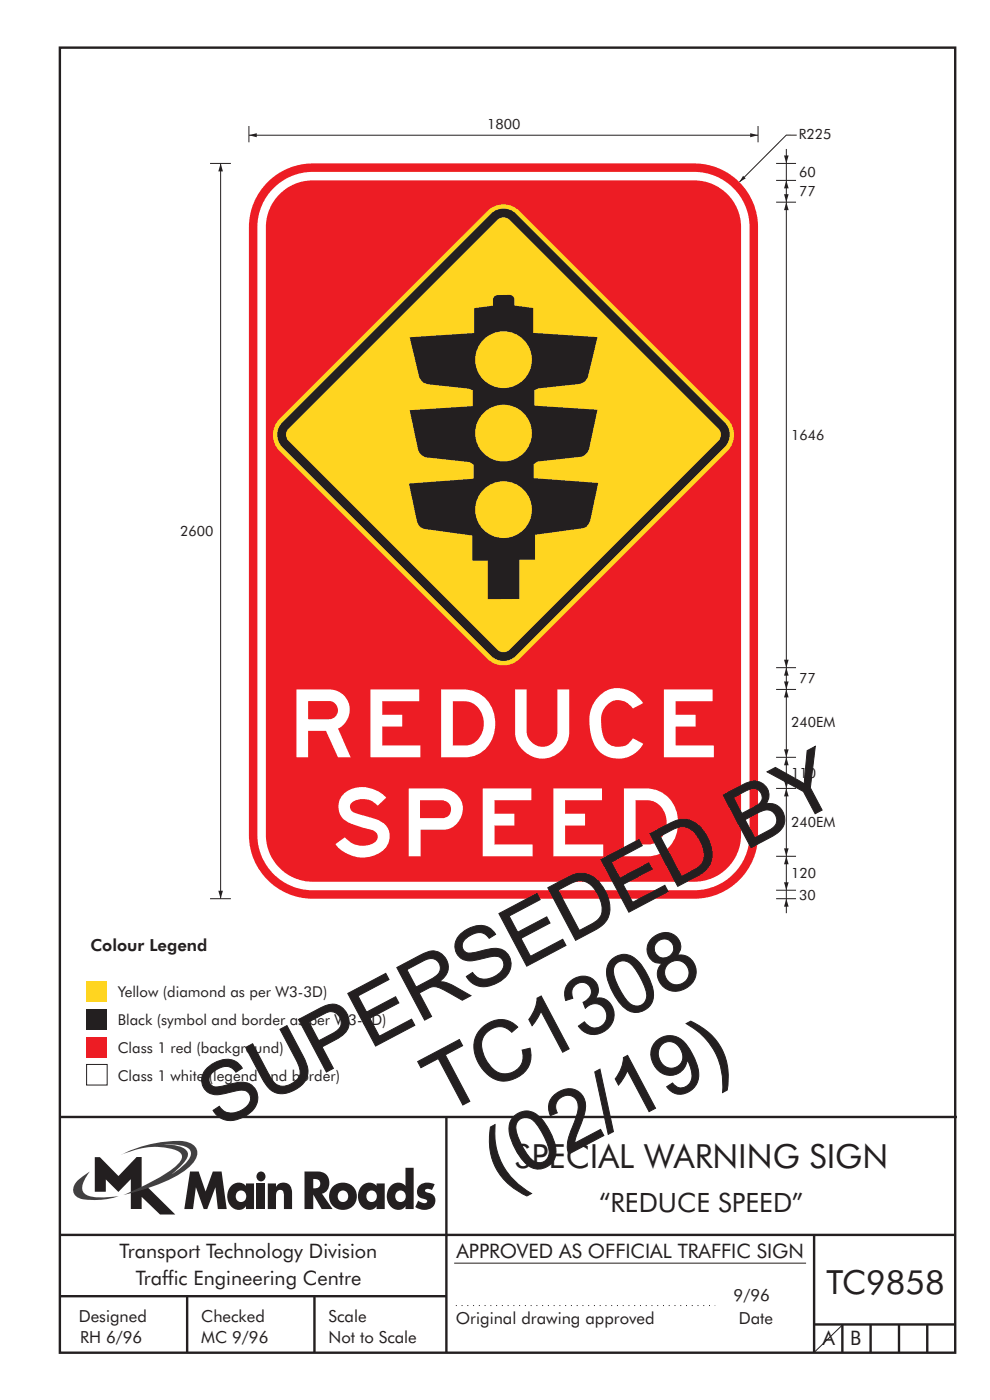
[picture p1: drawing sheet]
<svg xmlns="http://www.w3.org/2000/svg" width="210mm" height="297mm" viewBox="0 0 210 297" stroke-linecap="round" stroke-linejoin="round" font-family="sans-serif">
<g fill="none" stroke="#231f20" stroke-width=".51">
<path d="M12.7 10.1h189.9v276.9h-189.9zM12.7 237h190.3M94.7 236.9v50.1M12.7 262h190M12.7 275h82M39.7 275v12M66.7 275v12M172.7 262v25M172.7 281h30M178.7 281v6M184.7 281v6M190.7 281v6"/>
<path d="M196.7 281v6"/>
</g>
<path d="M96.3 268h74.7" fill="none" stroke="#231f20" stroke-width=".21"/>
<path d="M96.7 277h55" fill="none" stroke="#231f20" stroke-width=".21" stroke-dasharray=".2 1" stroke-linecap="butt"/>
<path d="M18.4 225.8h4.3v4.4h-4.3z" fill-rule="evenodd" fill="#fff" stroke="#231f20" stroke-width=".21"/>
<path d="M18.4 220.1h4.3v4.4h-4.3z" fill-rule="evenodd" fill="#ed1c24"/>
<path d="M18.4 214.2h4.3v4.4h-4.3z" fill-rule="evenodd" fill="#231f20"/>
<path d="M18.4 208.2h4.3v4.4h-4.3z" fill-rule="evenodd" fill="#ffd520"/>
<g fill="#231f20">
<path d="M40.3 248.6h1.8l1.5 4.2 1.5-4.2h1.9l1.1 7.9h-1.9l-.5-4.6-1.7 4.6h-.8l-1.6-4.6-.7 4.6h-1.8z" fill-rule="evenodd"/>
<path d="M49.1 251.6a2.07 2.07 0 0 1 3.1 0v-.5h1.7v5.4h-1.7v-.6a2.11 2.11 0 0 1-2.2 .8 2.11 2.11 0 0 1-1.6-1.6 3.3 3.3 0 0 1 .7-3.5zM50.4 252.8a1.19 1.19 0 0 0-.1 1.8 1.19 1.19 0 0 0 1.7-.1 1.19 1.19 0 0 0 0-1.5 1.19 1.19 0 0 0-1.6-.2z" fill-rule="evenodd"/>
<path d="M56.8 251.1h1.7v.7a1.87 1.87 0 0 1 2.3-.8 1.87 1.87 0 0 1 1.2 2.2v3.3h-1.8v-2.6a.94 .94 0 0 0-.2-1.2 .94 .94 0 0 0-1.2 0l-.2 .6-.1 3.2h-1.7z" fill-rule="evenodd"/>
<path d="M64.6 248.6h2.8a2.43 2.43 0 0 1 2.4 1.9 2.43 2.43 0 0 1-1.5 2.8l2.3 3.2h-2.4l-1.7-3v3h-1.9zM66.5 250.1v2a1.05 1.05 0 0 0 1.3-.5 1.05 1.05 0 0 0-.4-1.4z" fill-rule="evenodd"/>
<path d="M69.8 253.8a2.95 2.95 0 0 1 5.9 0 2.95 2.95 0 0 1-5.9 0zM72.1 252.8a1.19 1.19 0 0 0-.2 1.8 1.19 1.19 0 0 0 1.8-.1 1.19 1.19 0 0 0-.1-1.5 1.19 1.19 0 0 0-1.5-.2z" fill-rule="evenodd"/>
<path d="M76.8 251.6a2.06 2.06 0 0 1 3.1 0v-.5h1.7v5.4h-1.7v-.6a2.1 2.1 0 0 1-2.2 .8 2.1 2.1 0 0 1-1.5-1.6 3.3 3.3 0 0 1 .6-3.5zM78.1 252.8a1.19 1.19 0 0 0-.1 1.8 1.19 1.19 0 0 0 1.8-.1 1.19 1.19 0 0 0-.1-1.5 1.19 1.19 0 0 0-1.6-.2z" fill-rule="evenodd"/>
<path d="M86 247.8h1.7v8.7h-1.7v-.6a2.11 2.11 0 0 1-2.1 .8 2.11 2.11 0 0 1-1.6-1.6 2.8 2.8 0 0 1 2.5-4.2l.7 .3 .5 .4zM84.3 252.8a1.19 1.19 0 0 0-.2 1.8 1.19 1.19 0 0 0 1.8-.1 1.2 1.2 0 0 0-.1-1.5 1.2 1.2 0 0 0-1.5-.2z" fill-rule="evenodd"/>
<path d="M89.1 251.4a3.1 3.1 0 0 1 3.1-.1l-.6 1.2-.6-.2a.64 .64 0 0 0-.9 .3l.3 .3a1.85 1.85 0 0 1 2 1.8 1.85 1.85 0 0 1-1.8 1.9h-1.4l-1.1-.5 .6-1.4 .7 .4a.83 .83 0 0 0 1.2-.2 1.09 1.09 0 0 0-1.1-.6 1.6 1.6 0 0 1-1.1-1.3 1.6 1.6 0 0 1 .7-1.6z" fill-rule="evenodd"/>
<path d="M20.1 245.5h1.1l3.9 4 3.9-4h1v6.6l1.1-.4 6.1 6h-3.3l-3.9-3.8v2.6h-2.3v-6.3l-2.6 2.7-2.7-2.7v2.6h-2.3z" fill-rule="evenodd"/>
<path d="M54.5 251.1h1.7v5.4h-1.7z" fill-rule="evenodd"/>
<circle cx="55.3" cy="249.6" r="1.01"/>
</g>
<g fill="#414142">
<path d="M25.6 245a26.1 26.1 0 0 1 13.5-2.9 2.64 2.64 0 0 1 2.7 2.9 5.9 5.9 0 0 1-2.5 3.3 37.1 37.1 0 0 1-13.1 5.2h.1a54.1 54.1 0 0 0 10.7-5.8l1.3-1.5 .3-.6-.1-.7-.5-.5a14.2 14.2 0 0 0-11.1 .1z" fill-rule="evenodd"/>
<path d="M16.6 250.3l2.4-1.7a5.8 5.8 0 0 0-1.6 3.7 2.08 2.08 0 0 0 2 1.6l2 .2 3.8-.3a15 15 0 0 1-8.4 .4 2.01 2.01 0 0 1-.7-3.3z" fill-rule="evenodd"/>
</g>
<path d="M34.1 242.8h2.4l2.4 .3a1.68 1.68 0 0 1 1.3 2.7 12.9 12.9 0 0 1-3.8 3.4 11.3 11.3 0 0 0 3.4-3.9 1.53 1.53 0 0 0-1.2-1.9l-1.6-.4z" fill-rule="evenodd" fill="#fff"/>
<path d="M166.8 181.7v7.2M178.7 281.1l-5.9 5.8" fill="none" stroke="#231f20" stroke-width=".21"/>
<g fill="#231f20">
<path d="M166.8 181.7l.5 1.7h-1z"/>
<path d="M166.3 187.2h1l-.5 1.7z"/>
</g>
<path d="M166.8 190.7v3" fill="none" stroke="#231f20" stroke-width=".21"/>
<path d="M166.8 190.7l.5 1.7h-1z" fill="#231f20"/>
<path d="M166.8 31.6v3.1M166.8 188.9v1.8" fill="none" stroke="#231f20" stroke-width=".21"/>
<path d="M166.3 33h1l-.5 1.7z" fill="#231f20"/>
<path d="M166.8 34.7v3.6M166.8 141.7v4.6" fill="none" stroke="#231f20" stroke-width=".21"/>
<g fill="#231f20">
<path d="M166.8 141.7l.5 1.6h-1z"/>
<path d="M166.3 144.6h1l-.5 1.7z"/>
</g>
<path d="M166.8 38.3v4.6" fill="none" stroke="#231f20" stroke-width=".21"/>
<g fill="#231f20">
<path d="M166.8 38.3l.5 1.7h-1z"/>
<path d="M166.3 41.2h1l-.5 1.7z"/>
</g>
<path d="M166.8 160.7v6.6" fill="none" stroke="#231f20" stroke-width=".21"/>
<g fill="#231f20">
<path d="M166.8 160.7l.5 1.7h-1z"/>
<path d="M166.3 165.6h1l-.5 1.7z"/>
</g>
<path d="M166.8 167.3v14.4" fill="none" stroke="#231f20" stroke-width=".21"/>
<g fill="#231f20">
<path d="M166.8 167.3l.5 1.7h-1z"/>
<path d="M166.3 180h1l-.5 1.7z"/>
</g>
<path d="M166.8 146.3v14.4" fill="none" stroke="#231f20" stroke-width=".21"/>
<g fill="#231f20">
<path d="M166.8 146.3l.5 1.7h-1z"/>
<path d="M166.3 159h1l-.5 1.7z"/>
</g>
<path d="M166.8 42.9v98.8" fill="none" stroke="#231f20" stroke-width=".21"/>
<g fill="#231f20">
<path d="M166.8 42.9l.5 1.7h-1z"/>
<path d="M166.3 140h1l-.5 1.7z"/>
</g>
<path d="M52.8 28.7h108M160.8 26.7v3.5M164.6 34.7h4.3M164.6 38.3h4.3M164.6 42.9h4.3M164.6 141.7h4.3M164.6 146.3h4.3M164.6 160.7h4.3M164.6 167.3h4.3M164.6 181.7h4.3M164.6 188.9h4.3M164.6 190.7h4.3" fill="none" stroke="#231f20" stroke-width=".21"/>
<g fill="#231f20">
<path d="M52.8 28.7l1.7-.4v.8z"/>
<path d="M159.1 28.3l1.7 .4-1.7 .4z"/>
</g>
<path d="M52.8 26.7v3.5" fill="none" stroke="#231f20" stroke-width=".21"/>
<path d="M56.3 39.1a13.5 13.5 0 0 1 10-4.4h81a13.5 13.5 0 0 1 13.5 13.5v129a13.5 13.5 0 0 1-13.5 13.5h-81a13.5 13.5 0 0 1-13.5-13.5v-129a13.4 13.4 0 0 1 3.5-9.1z" fill-rule="evenodd" fill="#ed1c24"/>
<path d="M58 39.9a11.7 11.7 0 0 1 8.3-3.4h81a11.7 11.7 0 0 1 11.7 11.7v129a11.7 11.7 0 0 1-11.7 11.7h-81a11.7 11.7 0 0 1-11.7-11.7v-129a11.7 11.7 0 0 1 3.4-8.3z" fill-rule="evenodd" fill="#fff"/>
<path d="M58.9 41.6a9.9 9.9 0 0 1 7.4-3.3h81a9.9 9.9 0 0 1 9.9 9.9v129a9.9 9.9 0 0 1-9.9 9.9h-81a9.9 9.9 0 0 1-9.9-9.9v-129a9.9 9.9 0 0 1 2.5-6.6z" fill-rule="evenodd" fill="#ed1c24"/>
<path d="M59.3 88.9l44.1-44.1a4.8 4.8 0 0 1 6.8 0l44.1 44.1a4.8 4.8 0 0 1 0 6.8l-44.1 44.1a4.8 4.8 0 0 1-6.8 0l-44.1-44.1a4.8 4.8 0 0 1 0-6.8z" fill-rule="evenodd" fill="#ffd520"/>
<path d="M59.9 89.6l44.3-44.2a3.7 3.7 0 0 1 5.2 0l44.3 44.2a3.7 3.7 0 0 1 0 5.3l-44.3 44.2a3.7 3.7 0 0 1-5.2 0l-44.3-44.2a3.7 3.7 0 0 1 0-5.3z" fill-rule="evenodd" fill="#231f20"/>
<path d="M61.2 91l44.3-44.4a1.8 1.8 0 0 1 2.6 0l44.3 44.4a1.8 1.8 0 0 1 0 2.5l-44.3 44.4a1.8 1.8 0 0 1-2.6 0l-44.3-44.4a1.8 1.8 0 0 1 0-2.5z" fill-rule="evenodd" fill="#ffd520"/>
<path d="M86.9 71.6l13.7-.9v-5.3l4-.5v-1.4a1.05 1.05 0 0 1 .9-.9h2.7a1.05 1.05 0 0 1 .9 .9v1.3l4 .5v5.3l13.6 .9-2 8.4a2.31 2.31 0 0 1-2.1 1.6l-8.4 .9-.8 .4v3.3l13.3 .8-1.9 8.7a2.31 2.31 0 0 1-1.6 1.3l-9.2 1-.8 .6v2.9l13.7 1.1-1.7 7.8a2.18 2.18 0 0 1-1.6 1.8l-10.1 1.4v5.2h-3.3v8.4h-6.7v-8.2h-3.3v-5.3l-10.1-1.4a2.06 2.06 0 0 1-1.7-1.7l-1.6-7.9 13.7-1v-3l-.8-.5-9.3-1.1a2.33 2.33 0 0 1-1.7-1.7l-1.8-8.3 13.4-.8v-3.4l-.9-.3-8.3-.9a2.31 2.31 0 0 1-2.2-1.7z" fill-rule="evenodd" fill="#231f20"/>
<g fill="#ffd520">
<circle cx="106.8" cy="76.3" r="6"/>
<circle cx="106.8" cy="91.9" r="6"/>
<circle cx="106.8" cy="108.1" r="6"/>
</g>
<g fill="#fff">
<path d="M78.6 146.3h10.3v2.5h-7.8v2.8h4.2v2.6h-4.2v4h8.1v2.5h-10.6z"/>
<path d="M109.3 146.3h2.4v8.9a3.3 3.3 0 0 0 3.2 3.2 3.3 3.3 0 0 0 3.3-3v-9.1h2.5v9.1a5.7 5.7 0 0 1-5.6 5.5 5.7 5.7 0 0 1-5.8-5.4z"/>
<path d="M127.3 147.5a5.8 5.8 0 0 1 8.8 1.2l.3 .5-2.1 1.1a3.6 3.6 0 0 0-3.8-1.7 3.6 3.6 0 0 0-2.9 2.9 9.1 9.1 0 0 0 .9 5.7 3.5 3.5 0 0 0 5.8-.6l2.1 1.2a6 6 0 0 1-6.6 3 6 6 0 0 1-4.6-5.6 7.9 7.9 0 0 1 1.6-7.2z"/>
<path d="M140.8 146.3h10.4v2.5h-7.9v2.8h4.3v2.6h-4.3v4h8.1v2.5h-10.6z"/>
<path d="M72.9 168.4a6.6 6.6 0 0 1 9 .8l-1.8 1.7a4.1 4.1 0 0 0-5.6-.5 1.38 1.38 0 0 0 1 2.2l2.8 .8a5.2 5.2 0 0 1 4.2 2.9 4.3 4.3 0 0 1-3.4 5.3 7.3 7.3 0 0 1-7.9-2.5l2-1.5a4.8 4.8 0 0 0 6.5 1 1.52 1.52 0 0 0 .3-1.7 1.52 1.52 0 0 0-1.5-.9l-2.4-.7a5.8 5.8 0 0 1-4-2.6 3.9 3.9 0 0 1 .8-4.3z"/>
<path d="M102.4 167.3h10.3v2.5h-7.8v2.8h4.2v2.6h-4.2v4h8.1v2.5h-10.6z"/>
<path d="M117.4 167.3h10.3v2.5h-7.8v2.8h4.2v2.6h-4.2v4h8.1v2.5h-10.6z"/>
<path d="M62.9 146.3v14.4h2.5v-5.7h3.7l2.6 5.7h2.7l-2.7-6.1a4.4 4.4 0 0 0 2.4-4.9 4.4 4.4 0 0 0-4.3-3.4zM65.4 148.7h4.4a1.93 1.93 0 0 1 1.9 2 1.93 1.93 0 0 1-1.9 1.9h-4.4z"/>
<path d="M93.6 146.3v14.4h5a6.7 6.7 0 0 0 6.4-7.9 6.8 6.8 0 0 0-6.8-6.5zM96.1 148.8a7.4 7.4 0 0 1 4.1 .3 5 5 0 0 1-.4 8.9l-1.1 .2h-2.6z"/>
<path d="M86.7 167.3v14.4h2.5v-5.7h4.8a4.4 4.4 0 0 0 4.2-4.5 4.4 4.4 0 0 0-4.5-4.2zM89.1 169.8h4.5a1.91 1.91 0 0 1 2.1 1.8 1.91 1.91 0 0 1-2 2h-4.6z"/>
<path d="M132.4 167.3v14.4h5a6.7 6.7 0 0 0 6.4-7.9 6.8 6.8 0 0 0-6.8-6.5zM134.8 169.8a7.4 7.4 0 0 1 4.1 .3 5 5 0 0 1-.4 8.9l-1 .2h-2.7z"/>
</g>
<path d="M169 28.7h-2.2l-10 9.9" fill="none" stroke="#231f20" stroke-width=".21"/>
<path d="M157.6 37.3l.6 .5-1.4 .8z" fill="#231f20"/>
<path d="M44.6 34.7h4.4M46.8 34.7v156M44.6 190.7h4.4" fill="none" stroke="#231f20" stroke-width=".21"/>
<g fill="#231f20">
<path d="M46.8 34.7l.5 1.7h-1z"/>
<path d="M46.3 189h1l-.5 1.7z"/>
</g>
<g font-size="17.6" fill="#231f20">
<text x="46.4" y="239.5" transform="rotate(-28 46.4 239.5)">SUPERSEDED BY</text>
<text x="94.1" y="236.6" transform="rotate(-28 94.1 236.6)">TC1308</text>
<text x="106.4" y="252.4" transform="rotate(-28 106.4 252.4)">(02/19)</text>
</g>
<g font-size="7.1" fill="#231f20">
<text x="109.1" y="247.7">SPECIAL WARNING SIGN</text>
<text x="175.3" y="274.6">TC9858</text>
</g>
<text font-size="5.6" fill="#231f20" x="127.1" y="257.1">“REDUCE SPEED”</text>
<g font-size="4.2" fill="#231f20">
<text x="25.4" y="267">Transport Technology Division</text>
<text x="96.8" y="267">APPROVED AS OFFICIAL TRAFFIC SIGN</text>
<text x="28.8" y="272.6">Traffic Engineering Centre</text>
<text x="174.4" y="285.3">A</text>
<text x="180.4" y="285.3">B</text>
</g>
<g font-size="3.5" fill="#231f20">
<text x="19.2" y="201.8">Colour Legend</text>
<text x="16.7" y="280.4">Designed</text>
<text x="42.7" y="280.4">Checked</text>
<text x="69.7" y="280.4">Scale</text>
<text x="96.7" y="281">Original drawing approved</text>
<text x="155.6" y="276">9/96</text>
<text x="156.7" y="281">Date</text>
<text x="17" y="284.8">RH 6/96</text>
<text x="42.7" y="284.8">MC 9/96</text>
<text x="69.7" y="285">Not to Scale</text>
</g>
<g font-size="3.2" fill="#231f20">
<text x="25" y="211.6">Yellow (diamond as per W3-3D)</text>
<text x="25" y="217.6">Black (symbol and border as per W3-3D)</text>
<text x="25" y="223.5">Class 1 red (background)</text>
<text x="25" y="229.3">Class 1 white (legend and border)</text>
</g>
<g font-size="3" fill="#231f20">
<text x="103.3" y="27.4">1800</text>
<text x="169.5" y="29.6">R225</text>
<text x="169.5" y="37.6">60</text>
<text x="169.5" y="41.6">77</text>
<text x="167.8" y="93.4">1646</text>
<text x="38.2" y="113.8">2600</text>
<text x="169.5" y="145">77</text>
<text x="167.8" y="154.2">240EM</text>
<text x="167.8" y="165">110</text>
<text x="167.8" y="175.5">240EM</text>
<text x="167.8" y="186.3">120</text>
<text x="169.5" y="191">30</text>
</g>
</svg>
